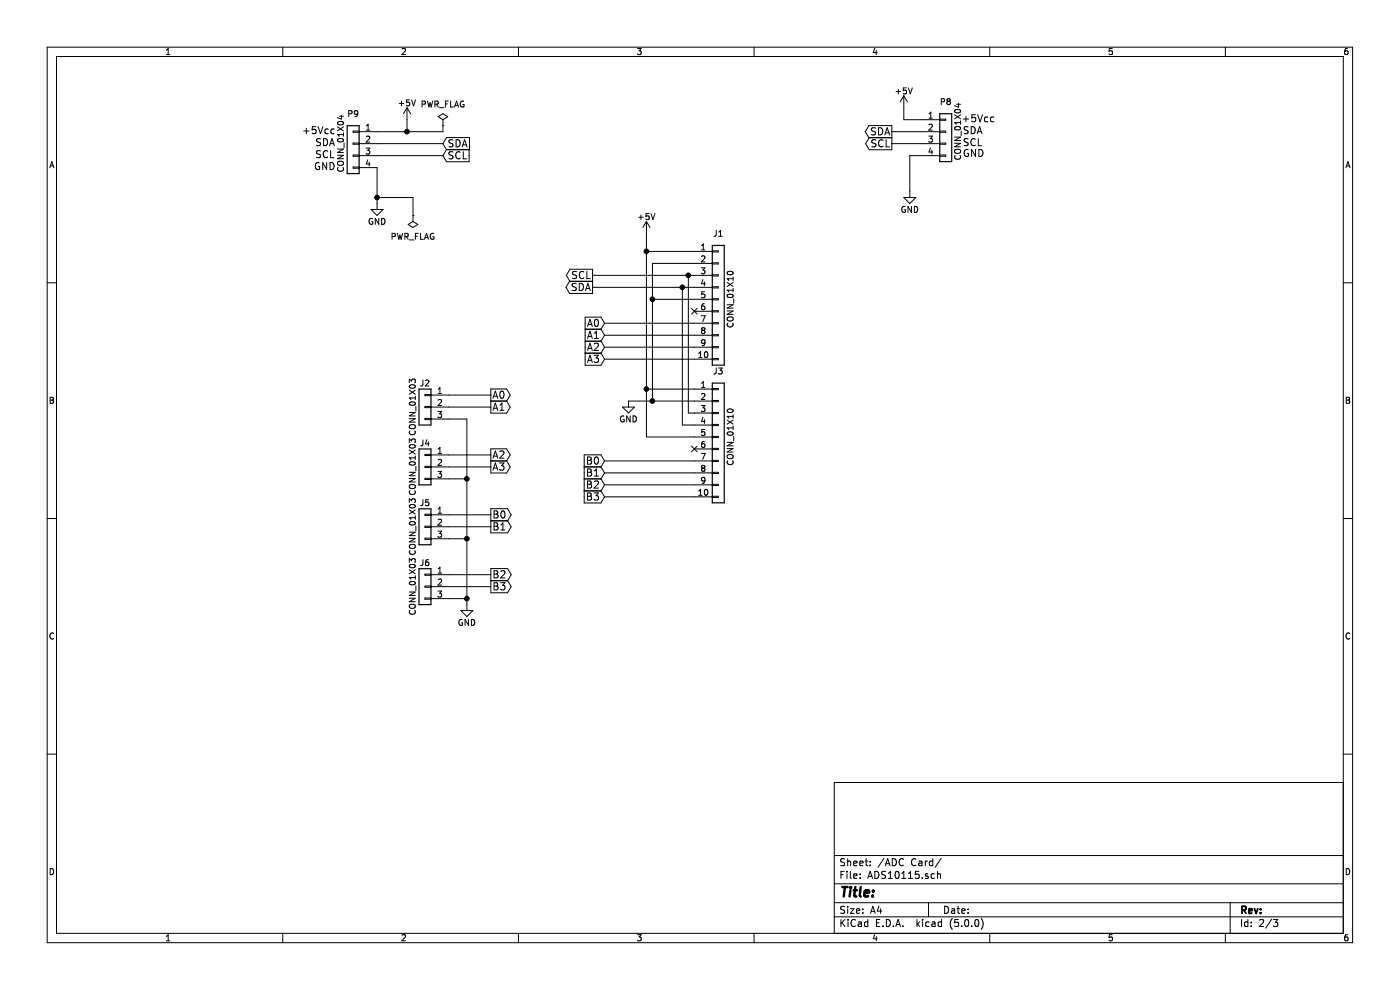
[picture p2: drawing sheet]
EESchema Schematic File Version 4
LIBS:SeguridadPerimetral-cache
EELAYER 26 0
EELAYER END
$Descr A4 11693 8268
encoding utf-8
Sheet 2 3
Title ""
Date ""
Rev ""
Comp ""
Comment1 ""
Comment2 ""
Comment3 ""
Comment4 ""
$EndDescr
$Comp
L Connector_Generic:Conn_01x10 J3
U 1 1
P 6000 3650
F 0 "J3" H 6000 4200 50  0000 C CNN
F 1 "CONN_01X10" V 6100 3650 50  0000 C CNN
F 2 "w_pin_strip:pin_socket_10" H 6000 3650 50  0001 C CNN
F 3 "" H 6000 3650 50  0001 C CNN
	1    6000 3650
	1    0    0    -1  
$EndComp
$Comp
L power:+5V #PWR0119
U 1 1
P 5400 1950
F 0 "#PWR0119" H 5400 1800 50  0001 C CNN
F 1 "+5V" H 5400 2090 50  0000 C CNN
F 2 "" H 5400 1950 50  0001 C CNN
F 3 "" H 5400 1950 50  0001 C CNN
	1    5400 1950
	1    0    0    -1  
$EndComp
$Comp
L power:GND #PWR0120
U 1 1
P 5250 3350
F 0 "#PWR0120" H 5250 3100 50  0001 C CNN
F 1 "GND" H 5250 3200 50  0000 C CNN
F 2 "" H 5250 3350 50  0001 C CNN
F 3 "" H 5250 3350 50  0001 C CNN
	1    5250 3350
	1    0    0    -1  
$EndComp
$Comp
L power:+5V #PWR0121
U 1 1
P 3400 1000
F 0 "#PWR0121" H 3400 850 50  0001 C CNN
F 1 "+5V" H 3400 1140 50  0000 C CNN
F 2 "" H 3400 1000 50  0000 C CNN
F 3 "" H 3400 1000 50  0000 C CNN
	1    3400 1000
	1    0    0    -1  
$EndComp
$Comp
L power:GND #PWR0122
U 1 1
P 3150 1700
F 0 "#PWR0122" H 3150 1450 50  0001 C CNN
F 1 "GND" H 3150 1550 50  0000 C CNN
F 2 "" H 3150 1700 50  0000 C CNN
F 3 "" H 3150 1700 50  0000 C CNN
	1    3150 1700
	1    0    0    -1  
$EndComp
Text GLabel 4100 3400 2    60   Output ~ 0
A1
Text GLabel 4100 3300 2    60   Output ~ 0
A0
$Comp
L power:PWR_FLAG #FLG0103
U 1 1
P 3700 1050
F 0 "#FLG0103" H 3700 1145 50  0001 C CNN
F 1 "PWR_FLAG" H 3700 1230 50  0000 C CNN
F 2 "" H 3700 1050 50  0000 C CNN
F 3 "" H 3700 1050 50  0000 C CNN
	1    3700 1050
	1    0    0    -1  
$EndComp
$Comp
L power:+5V #PWR0123
U 1 1
P 7550 900
F 0 "#PWR0123" H 7550 750 50  0001 C CNN
F 1 "+5V" H 7550 1040 50  0000 C CNN
F 2 "" H 7550 900 50  0000 C CNN
F 3 "" H 7550 900 50  0000 C CNN
	1    7550 900 
	1    0    0    -1  
$EndComp
Text GLabel 7450 1200 0    60   Output ~ 0
SCL
Text GLabel 7450 1100 0    60   Output ~ 0
SDA
$Comp
L power:GND #PWR0124
U 1 1
P 7600 1600
F 0 "#PWR0124" H 7600 1350 50  0001 C CNN
F 1 "GND" H 7600 1450 50  0000 C CNN
F 2 "" H 7600 1600 50  0000 C CNN
F 3 "" H 7600 1600 50  0000 C CNN
	1    7600 1600
	1    0    0    -1  
$EndComp
$Comp
L power:PWR_FLAG #FLG0104
U 1 1
P 3450 1800
F 0 "#FLG0104" H 3450 1895 50  0001 C CNN
F 1 "PWR_FLAG" H 3450 1980 50  0000 C CNN
F 2 "" H 3450 1800 50  0000 C CNN
F 3 "" H 3450 1800 50  0000 C CNN
	1    3450 1800
	-1   0    0    1   
$EndComp
Text Notes 2520 1130 0    59   ~ 0
+5Vcc
Text Notes 2630 1330 0    59   ~ 0
SCL
Text Notes 2630 1230 0    59   ~ 0
SDA
Text Notes 2620 1430 0    59   ~ 0
GND
Text Notes 8030 1030 0    59   ~ 0
+5Vcc
Text Notes 8040 1230 0    59   ~ 0
SCL
Text Notes 8040 1130 0    59   ~ 0
SDA
Text Notes 8040 1320 0    59   ~ 0
GND
$Comp
L Connector_Generic:Conn_01x04 P9
U 1 1
P 2950 1200
F 0 "P9" H 2950 1450 50  0000 C CNN
F 1 "CONN_01X04" V 3050 1200 50  0000 C CNN
F 2 "w_conn_mkds:mkds_1,5-4" H 2950 1200 50  0001 C CNN
F 3 "" H 2950 1200 50  0000 C CNN
	1    2950 1200
	-1   0    0    -1  
$EndComp
$Comp
L Connector_Generic:Conn_01x04 P8
U 1 1
P 7900 1100
F 0 "P8" H 7900 1350 50  0000 C CNN
F 1 "CONN_01X04" V 8000 1100 50  0000 C CNN
F 2 "w_conn_mkds:mkds_1,5-4" H 7900 1100 50  0001 C CNN
F 3 "" H 7900 1100 50  0000 C CNN
	1    7900 1100
	1    0    0    -1  
$EndComp
Text GLabel 4950 2300 0    60   Output ~ 0
SCL
Text GLabel 4950 2400 0    60   Output ~ 0
SDA
$Comp
L Connector_Generic:Conn_01x03 J2
U 1 1
P 3550 3400
F 0 "J2" H 3550 3600 50  0000 C CNN
F 1 "CONN_01X03" V 3650 3400 50  0000 C CNN
F 2 "w_conn_mkds:mkds_1,5-3" H 3550 3400 50  0001 C CNN
F 3 "" H 3550 3400 50  0001 C CNN
	1    3550 3400
	-1   0    0    -1  
$EndComp
$Comp
L Connector_Generic:Conn_01x03 J4
U 1 1
P 3550 3900
F 0 "J4" H 3550 4100 50  0000 C CNN
F 1 "CONN_01X03" V 3650 3900 50  0000 C CNN
F 2 "w_conn_mkds:mkds_1,5-3" H 3550 3900 50  0001 C CNN
F 3 "" H 3550 3900 50  0001 C CNN
	1    3550 3900
	-1   0    0    -1  
$EndComp
$Comp
L Connector_Generic:Conn_01x03 J5
U 1 1
P 3550 4400
F 0 "J5" H 3550 4600 50  0000 C CNN
F 1 "CONN_01X03" V 3650 4400 50  0000 C CNN
F 2 "w_conn_mkds:mkds_1,5-3" H 3550 4400 50  0001 C CNN
F 3 "" H 3550 4400 50  0001 C CNN
	1    3550 4400
	-1   0    0    -1  
$EndComp
$Comp
L power:GND #PWR0125
U 1 1
P 3900 5050
F 0 "#PWR0125" H 3900 4800 50  0001 C CNN
F 1 "GND" H 3900 4900 50  0000 C CNN
F 2 "" H 3900 5050 50  0000 C CNN
F 3 "" H 3900 5050 50  0000 C CNN
	1    3900 5050
	-1   0    0    -1  
$EndComp
Text GLabel 4100 3900 2    60   Output ~ 0
A3
Text GLabel 4100 3800 2    60   Output ~ 0
A2
Text GLabel 4100 4400 2    60   Output ~ 0
B1
Text GLabel 4100 4300 2    60   Output ~ 0
B0
Wire Wire Line
	5400 3250 5800 3250
Connection ~ 5400 3250
Wire Wire Line
	5800 2100 5400 2100
Connection ~ 5400 2100
Wire Wire Line
	5250 3350 5450 3350
Wire Wire Line
	5450 2200 5800 2200
Connection ~ 5450 3350
Wire Wire Line
	3700 1200 3150 1200
Wire Wire Line
	3700 1300 3150 1300
Wire Wire Line
	3150 1100 3400 1100
Wire Wire Line
	3400 1100 3400 1000
Wire Wire Line
	3150 1400 3150 1650
Wire Wire Line
	3700 1100 3700 1050
Connection ~ 3400 1100
Wire Wire Line
	7700 1000 7550 1000
Wire Wire Line
	7550 1000 7550 900 
Wire Wire Line
	7450 1100 7700 1100
Wire Wire Line
	7700 1200 7450 1200
Wire Wire Line
	7600 1600 7600 1300
Wire Wire Line
	7600 1300 7700 1300
Wire Wire Line
	3450 1800 3450 1650
Wire Wire Line
	3450 1650 3150 1650
Connection ~ 3150 1650
Wire Wire Line
	4950 2400 5700 2400
Wire Wire Line
	4950 2300 5750 2300
Wire Wire Line
	5800 3450 5750 3450
Connection ~ 5750 2300
Wire Wire Line
	5800 3550 5700 3550
Connection ~ 5700 2400
Wire Wire Line
	5800 2500 5450 2500
Connection ~ 5450 2500
Wire Wire Line
	5400 3650 5800 3650
Wire Wire Line
	3900 3500 3900 4000
Wire Wire Line
	3900 4500 3750 4500
Wire Wire Line
	3900 4000 3750 4000
Connection ~ 3900 4500
Wire Wire Line
	3900 3500 3750 3500
Connection ~ 3900 4000
Wire Wire Line
	5400 1950 5400 2100
Wire Wire Line
	5450 2200 5450 2500
Wire Wire Line
	5700 3550 5700 2400
Wire Wire Line
	5750 3450 5750 2300
$Comp
L Connector_Generic:Conn_01x03 J6
U 1 1
P 3550 4900
F 0 "J6" H 3550 5100 50  0000 C CNN
F 1 "CONN_01X03" V 3650 4900 50  0000 C CNN
F 2 "w_conn_mkds:mkds_1,5-3" H 3550 4900 50  0001 C CNN
F 3 "" H 3550 4900 50  0001 C CNN
	1    3550 4900
	-1   0    0    -1  
$EndComp
Wire Wire Line
	3900 5000 3750 5000
Connection ~ 3900 5000
Text GLabel 4100 4900 2    60   Output ~ 0
B3
Text GLabel 4100 4800 2    60   Output ~ 0
B2
Wire Wire Line
	3750 3300 4100 3300
Wire Wire Line
	4100 3400 3750 3400
Wire Wire Line
	3750 3800 4100 3800
Wire Wire Line
	3750 3900 4100 3900
Wire Wire Line
	3750 4300 4100 4300
Wire Wire Line
	3750 4400 4100 4400
Wire Wire Line
	3750 4800 4100 4800
Wire Wire Line
	3750 4900 4100 4900
Text GLabel 5050 2800 0    60   Input ~ 0
A1
Text GLabel 5050 2700 0    60   Input ~ 0
A0
Text GLabel 5050 3000 0    60   Input ~ 0
A3
Text GLabel 5050 2900 0    60   Input ~ 0
A2
Text GLabel 5050 3950 0    60   Input ~ 0
B1
Text GLabel 5050 3850 0    60   Input ~ 0
B0
Text GLabel 5050 4150 0    60   Input ~ 0
B3
Text GLabel 5050 4050 0    60   Input ~ 0
B2
Wire Wire Line
	5050 2700 5800 2700
Wire Wire Line
	5050 2800 5800 2800
Wire Wire Line
	5050 2900 5800 2900
Wire Wire Line
	5050 3000 5800 3000
Wire Wire Line
	5050 3850 5800 3850
Wire Wire Line
	5050 3950 5800 3950
Wire Wire Line
	5050 4050 5800 4050
Wire Wire Line
	5050 4150 5800 4150
Text GLabel 3700 1300 2    60   Input ~ 0
SCL
Text GLabel 3700 1200 2    60   Input ~ 0
SDA
NoConn ~ 5800 2600
NoConn ~ 5800 3750
Wire Wire Line
	5400 3250 5400 3650
Wire Wire Line
	5400 2100 5400 3250
Wire Wire Line
	5450 3350 5800 3350
Wire Wire Line
	3400 1100 3700 1100
Wire Wire Line
	3150 1650 3150 1700
Wire Wire Line
	5750 2300 5800 2300
Wire Wire Line
	5700 2400 5800 2400
Wire Wire Line
	5450 2500 5450 3350
Wire Wire Line
	3900 4500 3900 5000
Wire Wire Line
	3900 4000 3900 4500
Wire Wire Line
	3900 5000 3900 5050
$Comp
L Connector_Generic:Conn_01x10 J1
U 1 1
P 6000 2500
F 0 "J1" H 6000 3050 50  0000 C CNN
F 1 "CONN_01X10" V 6100 2500 50  0000 C CNN
F 2 "w_pin_strip:pin_socket_10" H 6000 2500 50  0001 C CNN
F 3 "" H 6000 2500 50  0001 C CNN
	1    6000 2500
	1    0    0    -1  
$EndComp
$EndSCHEMATC
